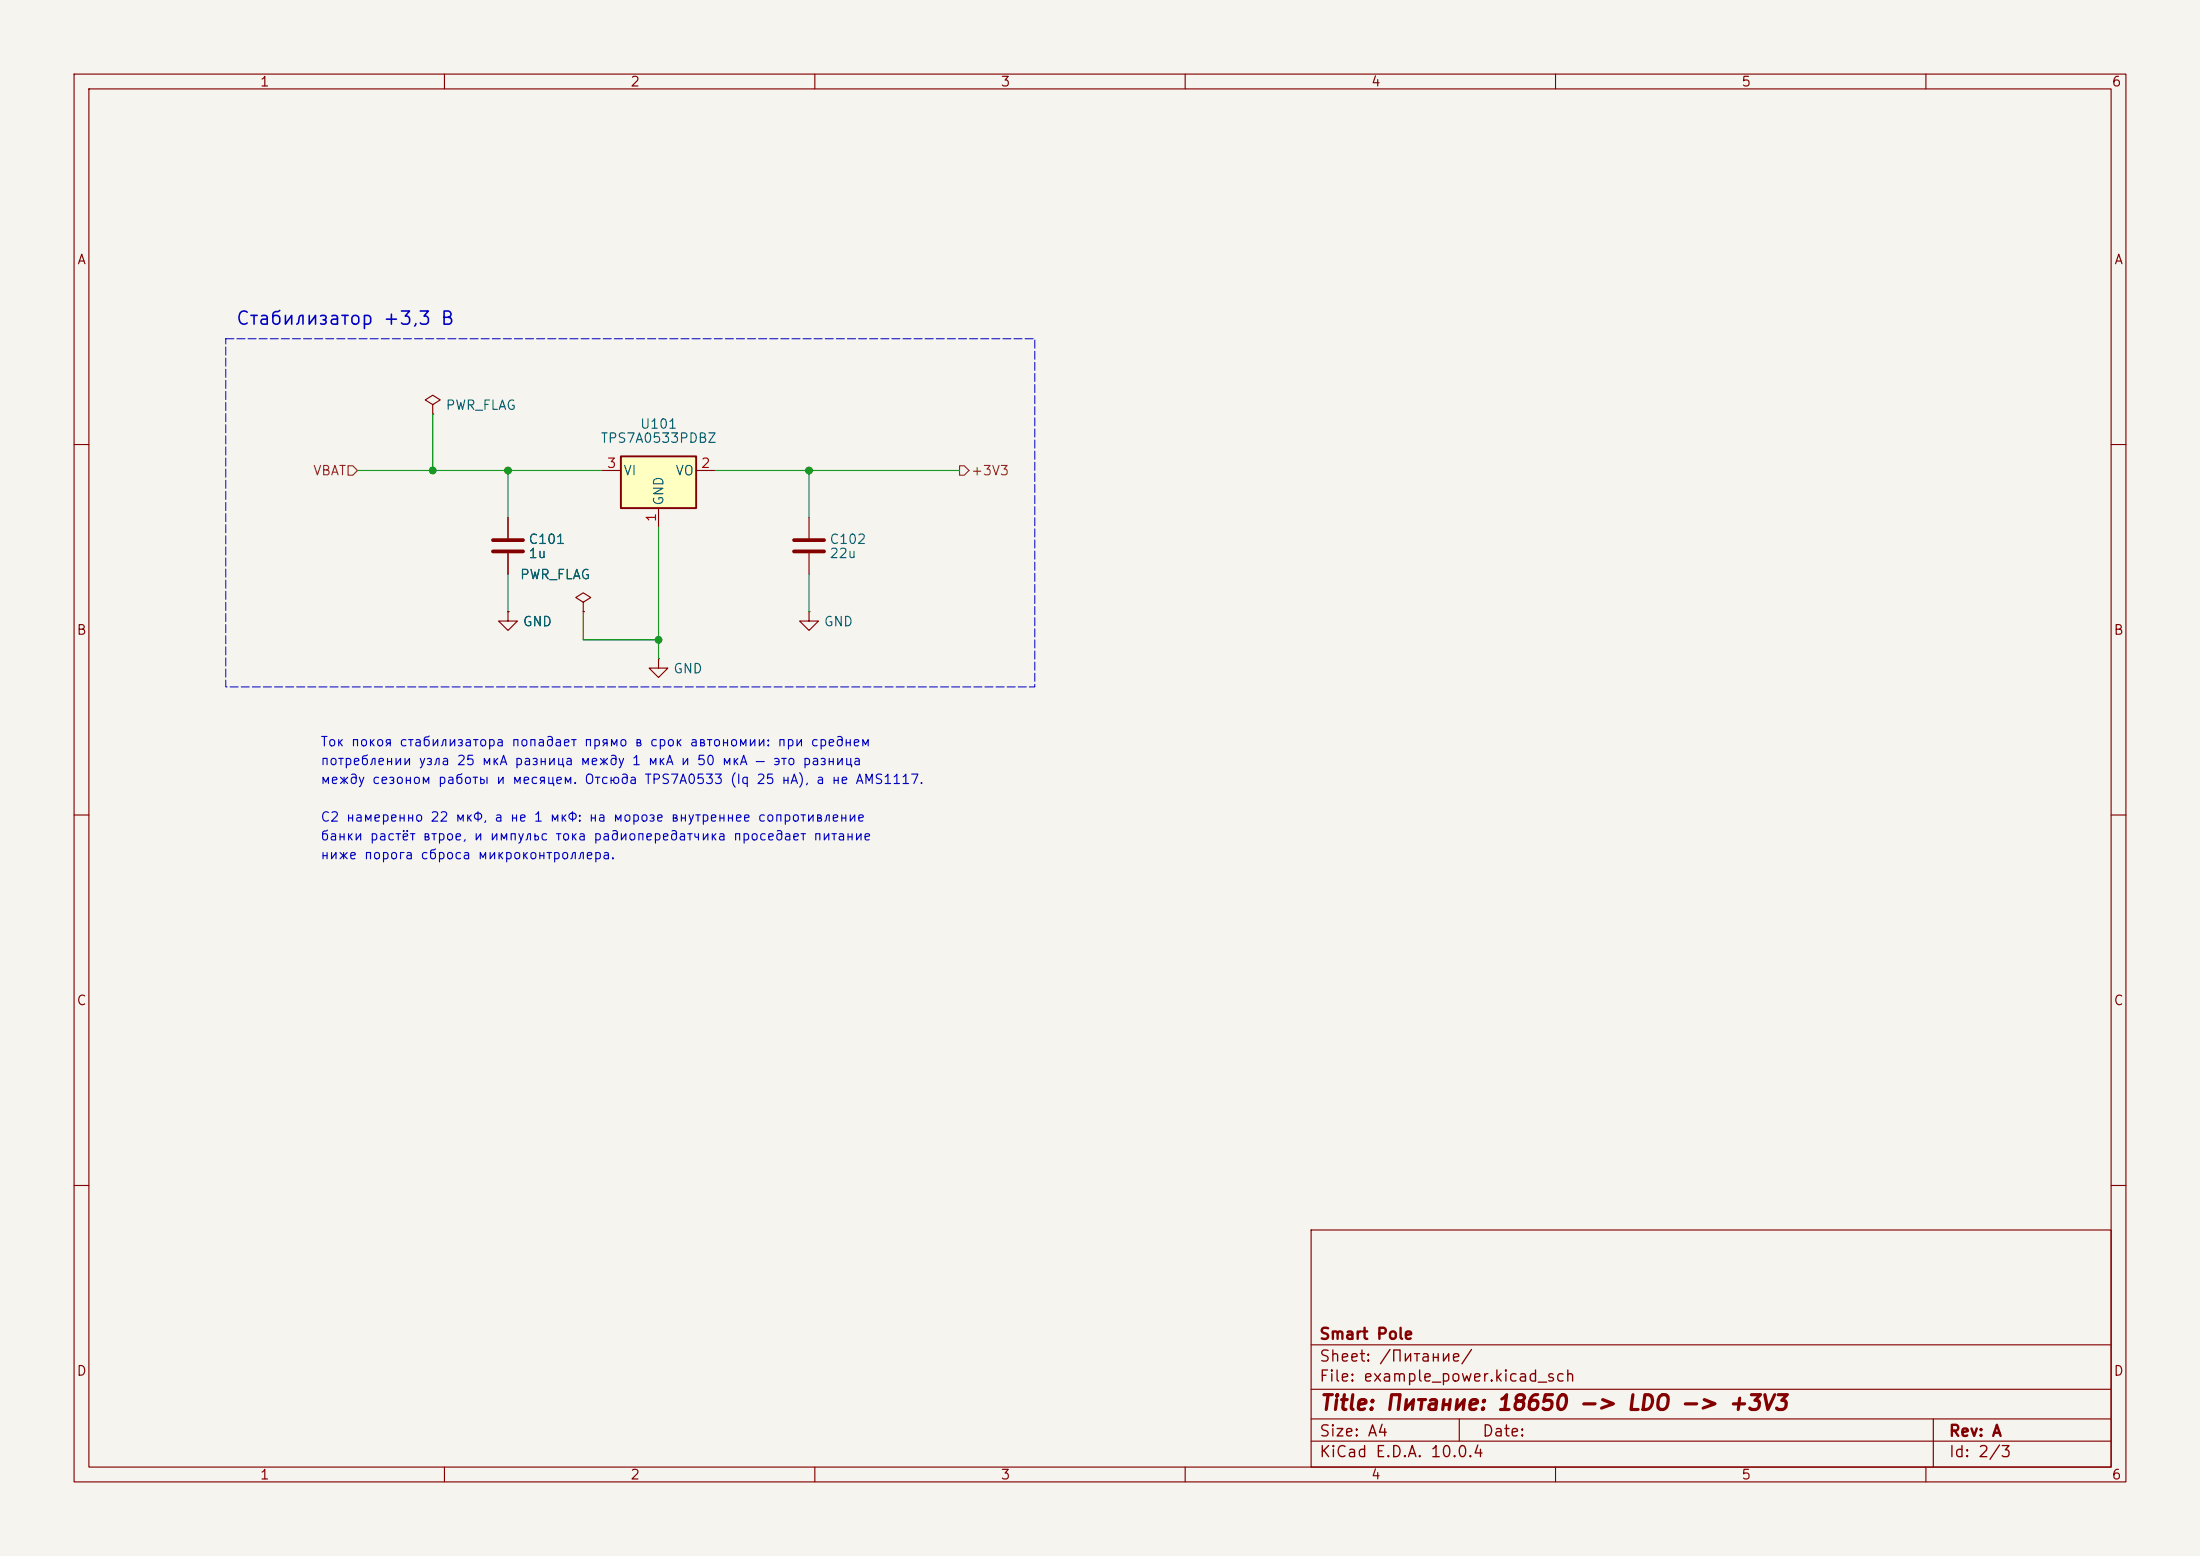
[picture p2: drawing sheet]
<svg xmlns="http://www.w3.org/2000/svg" width="297mm" height="210mm" viewBox="0 0 297 210" stroke-linecap="round" stroke-linejoin="round" font-family="sans-serif">
<path d="M0 0h297v210h-297z" fill="#f5f4ef" stroke="#f5f4ef" stroke-width=".14"/>
<g fill="none" stroke="#840000" stroke-width=".15">
<path d="M10 10h277v190h-277zM12 12h273v186h-273zM60 10v2M110 10v2M160 10v2M210 10v2M260 10v2M58.4 54.6l1-.6-1-.7-1 .7 1 .6v1.3M58.4 55.9h.1M10 60h2M68.6 69.9v2.7M68.6 74.7v2.8"/>
<path d="M109.2 69.9v2.7M109.2 74.7v2.8M285 60h2M68.6 82.6v1.2h1.2l-1.2 1.3-1.3-1.3h1.3M68.6 82.6h.1M78.7 81.3l1.1-.7-1.1-.6-1 .6 1 .7v1.3M78.7 82.6h.1M88.9 88.9v1.3h1.3l-1.3 1.2-1.3-1.2h1.3M88.9 88.9h.1M109.2 82.6v1.2h1.3l-1.3 1.3-1.3-1.3h1.3M109.2 82.6h.1M10 110h2"/>
<path d="M285 110h2M10 160h2M177 166h108v32h-108zM285 160h2M60 198v2M110 198v2M160 198v2M177 194.5h108M177 191.5h108M177 187.5h108M177 181.5h108M197 191.5v3"/>
<path d="M210 198v2M260 198v2M261 191.5v6.5"/>
</g>
<path d="M66.5 72.9h4.1M66.5 74.4h4.1M107.2 72.9h4.1M107.2 74.4h4.1" fill="none" stroke="#840000" stroke-width=".51"/>
<path d="M83.8 61.6h10.2v7h-10.2z" fill="#ffffc2"/>
<path d="M83.8 61.6h10.2v7h-10.2z" fill="none" stroke="#840000" stroke-width=".25"/>
<path d="M68.6 69.9v2.7M68.6 74.7v2.8M81.3 63.5h2.5M88.9 68.6v2.5M94 63.5h2.5M68.6 82.6h.1M78.7 82.6h.1" fill="none" stroke="#840000" stroke-width=".15"/>
<path d="M47 62.9h.6l.7 .6-.7 .6h-.6zM129.5 62.9h.7l.6 .6-.6 .6h-.7z" fill="none" stroke="#725600" stroke-width=".15"/>
<path d="M58.4 55.9v7.6M48.3 63.5h33M68.6 63.5v6.4M68.6 77.5v5.1M88.9 71.1v17.8M96.5 63.5h33M109.2 63.5v6.4M109.2 77.5v5.1M78.7 82.6v3.8h10.2" fill="none" stroke="#009600" stroke-width=".15"/>
<path d="M30.5 45.7h109.2v47h-109.2z" fill="none" stroke="#0000c2" stroke-width=".14" stroke-dasharray="1.1 .4"/>
<g fill="#009600" stroke="#009600" stroke-width=".14">
<circle cx="68.6" cy="63.5" r=".46"/>
<circle cx="58.4" cy="63.5" r=".46"/>
<circle cx="109.2" cy="63.5" r=".46"/>
<circle cx="88.9" cy="86.4" r=".46"/>
</g>
<text font-size="2" fill="#840000" x="178" y="190.8">Title: Питание: 18650 -&gt; LDO -&gt; +3V3</text>
<text font-size="1.8" fill="#0000c2" x="31.7" y="44.3">Стабилизатор +3,3 В</text>
<g font-size="1.5" fill="#840000">
<text x="178" y="184.2">Sheet: /Питание/</text>
<text x="178" y="181.2">Smart Pole</text>
<text x="178" y="186.9">File: example_power.kicad_sch</text>
<text x="178" y="197.1">KiCad E.D.A. 10.0.4</text>
<text x="178" y="194.3">Size: A4</text>
<text x="200" y="194.3">Date:</text>
<text x="263" y="194.3">Rev: A</text>
<text x="263" y="197.1">Id: 2/3</text>
</g>
<g font-size="1.3" fill="#840000">
<text x="35" y="12">1</text>
<text x="85" y="12">2</text>
<text x="135" y="12">3</text>
<text x="185" y="12">4</text>
<text x="235" y="12">5</text>
<text x="285" y="12">6</text>
<text x="10.3" y="36">A</text>
<text x="285.3" y="36">A</text>
<text x="10.3" y="86">B</text>
<text x="285.3" y="86">B</text>
<text x="10.3" y="136">C</text>
<text x="285.3" y="136">C</text>
<text x="10.3" y="186">D</text>
<text x="285.3" y="186">D</text>
<text x="35" y="200">1</text>
<text x="85" y="200">2</text>
<text x="135" y="200">3</text>
<text x="185" y="200">4</text>
<text x="235" y="200">5</text>
<text x="285" y="200">6</text>
</g>
<g font-size="1.3" fill="#006464">
<text x="60.1" y="55.6">PWR_FLAG</text>
<text x="86.3" y="58.2">U101</text>
<text x="81" y="60.1">TPS7A0533PDBZ</text>
<text x="84.1" y="64.5">VI</text>
<text x="91.1" y="64.5">VO</text>
<text x="89.9" y="68.3" transform="rotate(-90 89.9 68.3)">GND</text>
<text x="71.3" y="73.7">C101</text>
<text x="71.3" y="75.6">1u</text>
<text x="111.9" y="73.7">C102</text>
<text x="111.9" y="75.6">22u</text>
<text x="70.1" y="78.5">PWR_FLAG</text>
<text x="70.5" y="84.8">GND</text>
<text x="111.1" y="84.8">GND</text>
<text x="90.8" y="91.2">GND</text>
</g>
<g font-size="1.3" fill="#725600">
<text x="42.2" y="64.5">VBAT</text>
<text x="131" y="64.5">+3V3</text>
</g>
<g font-size="1.3" fill="#a90000">
<text x="81.8" y="63.5">3</text>
<text x="94.5" y="63.5">2</text>
<text x="88.9" y="70.6" transform="rotate(-90 88.9 70.6)">1</text>
</g>
<g font-size="1.3" fill="#0000c2">
<text x="43.2" y="101.1">Ток покоя стабилизатора попадает прямо в срок автономии: при среднем</text>
<text x="43.2" y="103.6">потреблении узла 25 мкА разница между 1 мкА и 50 мкА — это разница</text>
<text x="43.2" y="106.1">между сезоном работы и месяцем. Отсюда TPS7A0533 (Iq 25 нА), а не AMS1117.</text>
<text x="43.2" y="111.2">C2 намеренно 22 мкФ, а не 1 мкФ: на морозе внутреннее сопротивление</text>
<text x="43.2" y="113.8">банки растёт втрое, и импульс тока радиопередатчика проседает питание</text>
<text x="43.2" y="116.3">ниже порога сброса микроконтроллера.</text>
</g>
</svg>
